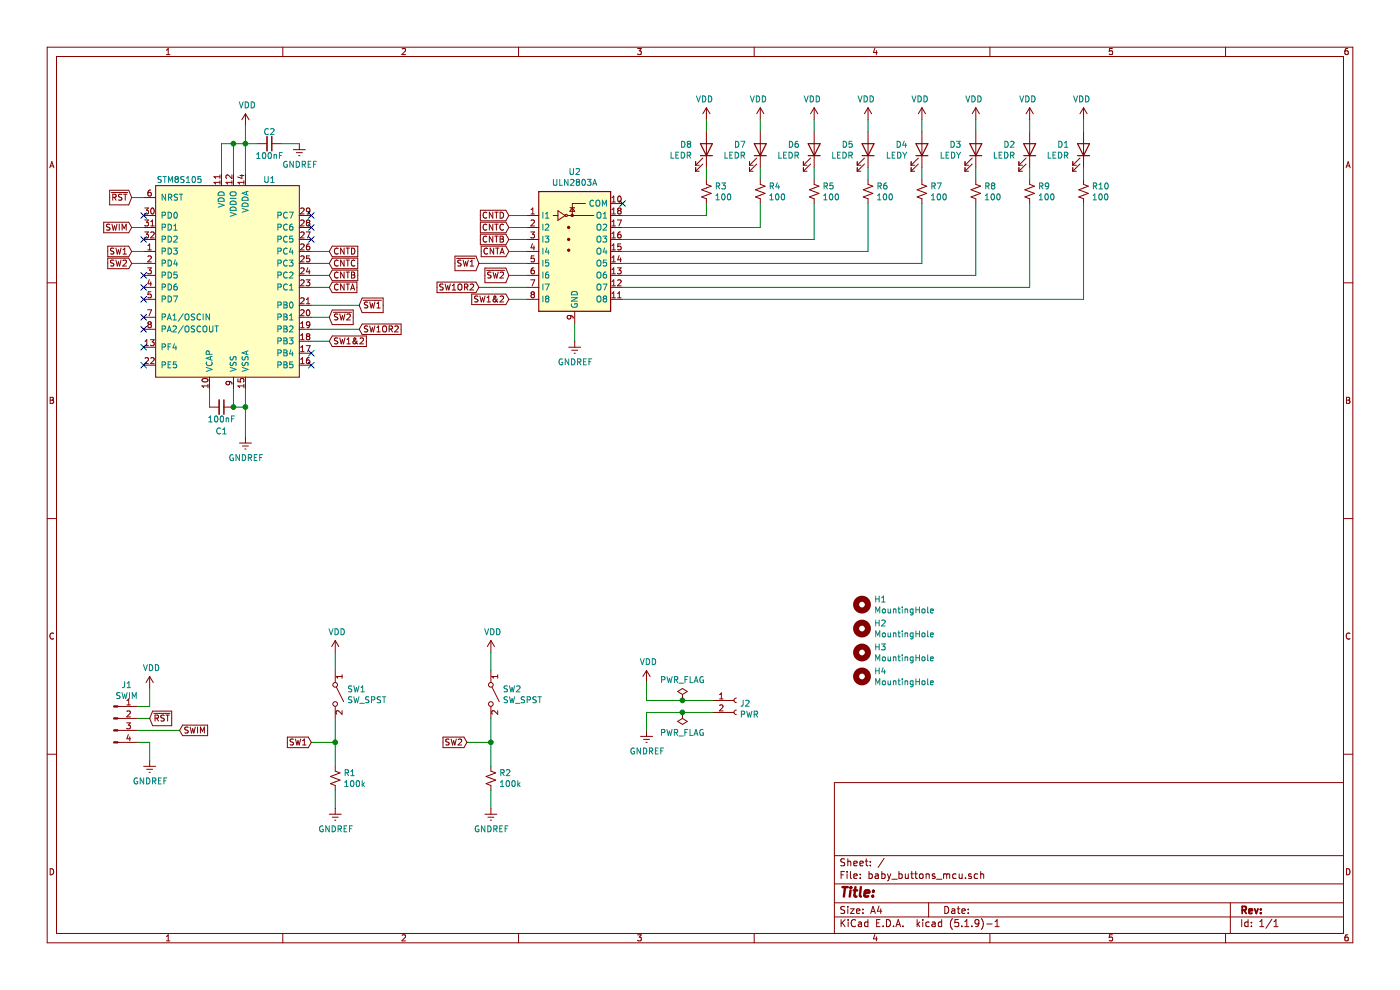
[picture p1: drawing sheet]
EESchema Schematic File Version 4
EELAYER 30 0
EELAYER END
$Descr A4 11693 8268
encoding utf-8
Sheet 1 1
Title ""
Date ""
Rev ""
Comp ""
Comment1 ""
Comment2 ""
Comment3 ""
Comment4 ""
$EndDescr
$Comp
L Custom:STM8S105 U1
U 1 1
P 1900 2250
F 0 "U1" H 2250 3000 50  0000 C CNN
F 1 "STM8S105" H 1500 3000 50  0000 C CNN
F 2 "Custom:SDIP32-400" H 1950 2100 50  0001 C CNN
F 3 "https://www.st.com/content/ccc/resource/technical/document/datasheet/e1/a6/12/61/ea/f1/4b/b3/CD00200092.pdf/files/CD00200092.pdf/jcr:content/translations/en.CD00200092.pdf" H 1950 2100 50  0001 C CNN
	1    1900 2250
	1    0    0    -1  
$EndComp
$Comp
L power:GNDREF #PWR06
U 1 1
P 2050 3650
F 0 "#PWR06" H 2050 3400 50  0001 C CNN
F 1 "GNDREF" H 2055 3477 50  0000 C CNN
F 2 "" H 2050 3650 50  0001 C CNN
F 3 "" H 2050 3650 50  0001 C CNN
	1    2050 3650
	1    0    0    -1  
$EndComp
$Comp
L Device:C_Small C1
U 1 1
P 1850 3400
F 0 "C1" V 2050 3400 50  0000 C CNN
F 1 "100nF" V 1950 3400 50  0000 C CNN
F 2 "Capacitor_THT:C_Disc_D4.7mm_W2.5mm_P5.00mm" H 1850 3400 50  0001 C CNN
F 3 "~" H 1850 3400 50  0001 C CNN
	1    1850 3400
	0    1    1    0   
$EndComp
Wire Wire Line
	1750 3250 1750 3400
Wire Wire Line
	1950 3400 1950 3250
Wire Wire Line
	2050 3250 2050 3400
Wire Wire Line
	1950 3400 2050 3400
Connection ~ 1950 3400
Connection ~ 2050 3400
Wire Wire Line
	2050 3400 2050 3650
$Comp
L power:VDD #PWR05
U 1 1
P 2050 1050
F 0 "#PWR05" H 2050 900 50  0001 C CNN
F 1 "VDD" H 2065 1223 50  0000 C CNN
F 2 "" H 2050 1050 50  0001 C CNN
F 3 "" H 2050 1050 50  0001 C CNN
	1    2050 1050
	1    0    0    -1  
$EndComp
Wire Wire Line
	2050 1050 2050 1200
Wire Wire Line
	1850 1450 1850 1200
Wire Wire Line
	1850 1200 1950 1200
Connection ~ 2050 1200
Wire Wire Line
	2050 1200 2050 1450
Wire Wire Line
	1950 1450 1950 1200
Connection ~ 1950 1200
Wire Wire Line
	1950 1200 2050 1200
$Comp
L Connector:Conn_01x04_Male J1
U 1 1
P 950 6000
F 0 "J1" H 1058 6281 50  0000 C CNN
F 1 "SWIM" H 1058 6190 50  0000 C CNN
F 2 "Connector_PinHeader_2.54mm:PinHeader_1x04_P2.54mm_Vertical" H 950 6000 50  0001 C CNN
F 3 "~" H 950 6000 50  0001 C CNN
	1    950  6000
	1    0    0    -1  
$EndComp
Text GLabel 1250 6000 2    50   Input ~ 0
~RST
Text GLabel 1500 6100 2    50   Input ~ 0
SWIM
Wire Wire Line
	1250 6000 1150 6000
Wire Wire Line
	1500 6100 1150 6100
$Comp
L power:VDD #PWR01
U 1 1
P 1250 5750
F 0 "#PWR01" H 1250 5600 50  0001 C CNN
F 1 "VDD" H 1265 5923 50  0000 C CNN
F 2 "" H 1250 5750 50  0001 C CNN
F 3 "" H 1250 5750 50  0001 C CNN
	1    1250 5750
	1    0    0    -1  
$EndComp
Wire Wire Line
	1150 5900 1250 5900
Wire Wire Line
	1250 5900 1250 5750
$Comp
L power:GNDREF #PWR02
U 1 1
P 1250 6350
F 0 "#PWR02" H 1250 6100 50  0001 C CNN
F 1 "GNDREF" H 1255 6177 50  0000 C CNN
F 2 "" H 1250 6350 50  0001 C CNN
F 3 "" H 1250 6350 50  0001 C CNN
	1    1250 6350
	1    0    0    -1  
$EndComp
Wire Wire Line
	1150 6200 1250 6200
Wire Wire Line
	1250 6200 1250 6350
Text GLabel 1100 1650 0    50   Input ~ 0
~RST
Text GLabel 1100 1900 0    50   Input ~ 0
SWIM
Wire Wire Line
	1100 1650 1200 1650
Wire Wire Line
	1100 1900 1200 1900
Text GLabel 1100 2100 0    50   Input ~ 0
SW1
Text GLabel 1100 2200 0    50   Input ~ 0
SW2
Wire Wire Line
	1100 2100 1200 2100
Wire Wire Line
	1200 2200 1100 2200
$Comp
L Transistor_Array:ULN2803A U2
U 1 1
P 4800 2000
F 0 "U2" H 4800 2567 50  0000 C CNN
F 1 "ULN2803A" H 4800 2476 50  0000 C CNN
F 2 "Package_DIP:DIP-18_W7.62mm_Socket" H 4850 1350 50  0001 L CNN
F 3 "http://www.ti.com/lit/ds/symlink/uln2803a.pdf" H 4900 1800 50  0001 C CNN
	1    4800 2000
	1    0    0    -1  
$EndComp
Text GLabel 4000 2400 0    50   Input ~ 0
SW1OR2
Text GLabel 4250 2300 0    50   Input ~ 0
~SW2
Text GLabel 4000 2200 0    50   Input ~ 0
~SW1
Text GLabel 4250 2100 0    50   Input ~ 0
CNTA
Text GLabel 4250 2000 0    50   Input ~ 0
CNTB
Text GLabel 4250 1900 0    50   Input ~ 0
CNTC
Text GLabel 4250 1800 0    50   Input ~ 0
CNTD
Text GLabel 4250 2500 0    50   Input ~ 0
SW1&2
Wire Wire Line
	4000 2400 4400 2400
Wire Wire Line
	4400 2500 4250 2500
Wire Wire Line
	4250 2300 4400 2300
Wire Wire Line
	4400 2200 4000 2200
Wire Wire Line
	4250 2100 4400 2100
Wire Wire Line
	4400 2000 4250 2000
Wire Wire Line
	4250 1900 4400 1900
Wire Wire Line
	4400 1800 4250 1800
$Comp
L power:GNDREF #PWR012
U 1 1
P 4800 2850
F 0 "#PWR012" H 4800 2600 50  0001 C CNN
F 1 "GNDREF" H 4805 2677 50  0000 C CNN
F 2 "" H 4800 2850 50  0001 C CNN
F 3 "" H 4800 2850 50  0001 C CNN
	1    4800 2850
	1    0    0    -1  
$EndComp
Wire Wire Line
	4800 2850 4800 2700
Text GLabel 3000 2750 2    50   Input ~ 0
SW1OR2
Text GLabel 2750 2650 2    50   Input ~ 0
~SW2
Text GLabel 3000 2550 2    50   Input ~ 0
~SW1
Text GLabel 2750 2400 2    50   Input ~ 0
CNTA
Text GLabel 2750 2300 2    50   Input ~ 0
CNTB
Text GLabel 2750 2200 2    50   Input ~ 0
CNTC
Text GLabel 2750 2100 2    50   Input ~ 0
CNTD
Text GLabel 2750 2850 2    50   Input ~ 0
SW1&2
Wire Wire Line
	3000 2750 2600 2750
Wire Wire Line
	2600 2850 2750 2850
Wire Wire Line
	2750 2650 2600 2650
Wire Wire Line
	2600 2550 3000 2550
Wire Wire Line
	2750 2400 2600 2400
Wire Wire Line
	2600 2300 2750 2300
Wire Wire Line
	2750 2200 2600 2200
Wire Wire Line
	2600 2100 2750 2100
NoConn ~ 2600 2000
NoConn ~ 2600 1900
NoConn ~ 2600 1800
NoConn ~ 2600 3050
NoConn ~ 2600 2950
NoConn ~ 1200 3050
NoConn ~ 1200 2900
NoConn ~ 1200 2750
NoConn ~ 1200 2650
NoConn ~ 1200 2500
NoConn ~ 1200 2400
NoConn ~ 1200 2300
NoConn ~ 1200 2000
NoConn ~ 1200 1800
$Comp
L Device:C_Small C2
U 1 1
P 2250 1200
F 0 "C2" V 2150 1200 50  0000 C CNN
F 1 "100nF" V 2350 1200 50  0000 C CNN
F 2 "Capacitor_THT:C_Disc_D4.7mm_W2.5mm_P5.00mm" H 2250 1200 50  0001 C CNN
F 3 "~" H 2250 1200 50  0001 C CNN
	1    2250 1200
	0    1    1    0   
$EndComp
$Comp
L power:GNDREF #PWR07
U 1 1
P 2500 1200
F 0 "#PWR07" H 2500 950 50  0001 C CNN
F 1 "GNDREF" H 2505 1027 50  0000 C CNN
F 2 "" H 2500 1200 50  0001 C CNN
F 3 "" H 2500 1200 50  0001 C CNN
	1    2500 1200
	1    0    0    -1  
$EndComp
Wire Wire Line
	2150 1200 2050 1200
Wire Wire Line
	2500 1200 2350 1200
$Comp
L Switch:SW_SPST SW1
U 1 1
P 2800 5800
F 0 "SW1" V 2754 5898 50  0000 L CNN
F 1 "SW_SPST" V 2845 5898 50  0000 L CNN
F 2 "Connector_PinHeader_2.54mm:PinHeader_1x02_P2.54mm_Vertical" H 2800 5800 50  0001 C CNN
F 3 "~" H 2800 5800 50  0001 C CNN
	1    2800 5800
	0    1    1    0   
$EndComp
$Comp
L Device:R_Small_US R1
U 1 1
P 2800 6500
F 0 "R1" H 2868 6546 50  0000 L CNN
F 1 "100k" H 2868 6455 50  0000 L CNN
F 2 "Resistor_THT:R_Axial_DIN0207_L6.3mm_D2.5mm_P10.16mm_Horizontal" H 2800 6500 50  0001 C CNN
F 3 "~" H 2800 6500 50  0001 C CNN
	1    2800 6500
	1    0    0    -1  
$EndComp
$Comp
L power:VDD #PWR03
U 1 1
P 2800 5450
F 0 "#PWR03" H 2800 5300 50  0001 C CNN
F 1 "VDD" H 2815 5623 50  0000 C CNN
F 2 "" H 2800 5450 50  0001 C CNN
F 3 "" H 2800 5450 50  0001 C CNN
	1    2800 5450
	1    0    0    -1  
$EndComp
$Comp
L power:GNDREF #PWR04
U 1 1
P 2800 6750
F 0 "#PWR04" H 2800 6500 50  0001 C CNN
F 1 "GNDREF" H 2805 6577 50  0000 C CNN
F 2 "" H 2800 6750 50  0001 C CNN
F 3 "" H 2800 6750 50  0001 C CNN
	1    2800 6750
	1    0    0    -1  
$EndComp
Wire Wire Line
	2800 5450 2800 5600
Wire Wire Line
	2800 6000 2800 6200
Wire Wire Line
	2800 6600 2800 6750
$Comp
L Switch:SW_SPST SW2
U 1 1
P 4100 5800
F 0 "SW2" V 4054 5898 50  0000 L CNN
F 1 "SW_SPST" V 4145 5898 50  0000 L CNN
F 2 "Connector_PinHeader_2.54mm:PinHeader_1x02_P2.54mm_Vertical" H 4100 5800 50  0001 C CNN
F 3 "~" H 4100 5800 50  0001 C CNN
	1    4100 5800
	0    1    1    0   
$EndComp
$Comp
L Device:R_Small_US R2
U 1 1
P 4100 6500
F 0 "R2" H 4168 6546 50  0000 L CNN
F 1 "100k" H 4168 6455 50  0000 L CNN
F 2 "Resistor_THT:R_Axial_DIN0207_L6.3mm_D2.5mm_P10.16mm_Horizontal" H 4100 6500 50  0001 C CNN
F 3 "~" H 4100 6500 50  0001 C CNN
	1    4100 6500
	1    0    0    -1  
$EndComp
$Comp
L power:VDD #PWR08
U 1 1
P 4100 5450
F 0 "#PWR08" H 4100 5300 50  0001 C CNN
F 1 "VDD" H 4115 5623 50  0000 C CNN
F 2 "" H 4100 5450 50  0001 C CNN
F 3 "" H 4100 5450 50  0001 C CNN
	1    4100 5450
	1    0    0    -1  
$EndComp
$Comp
L power:GNDREF #PWR09
U 1 1
P 4100 6750
F 0 "#PWR09" H 4100 6500 50  0001 C CNN
F 1 "GNDREF" H 4105 6577 50  0000 C CNN
F 2 "" H 4100 6750 50  0001 C CNN
F 3 "" H 4100 6750 50  0001 C CNN
	1    4100 6750
	1    0    0    -1  
$EndComp
Wire Wire Line
	4100 5450 4100 5600
Wire Wire Line
	4100 6000 4100 6200
Wire Wire Line
	4100 6600 4100 6750
Text GLabel 2600 6200 0    50   Input ~ 0
SW1
Text GLabel 3900 6200 0    50   Input ~ 0
SW2
Wire Wire Line
	2600 6200 2800 6200
Connection ~ 2800 6200
Wire Wire Line
	2800 6200 2800 6400
Wire Wire Line
	3900 6200 4100 6200
Connection ~ 4100 6200
Wire Wire Line
	4100 6200 4100 6400
$Comp
L power:VDD #PWR010
U 1 1
P 5400 5700
F 0 "#PWR010" H 5400 5550 50  0001 C CNN
F 1 "VDD" H 5415 5873 50  0000 C CNN
F 2 "" H 5400 5700 50  0001 C CNN
F 3 "" H 5400 5700 50  0001 C CNN
	1    5400 5700
	1    0    0    -1  
$EndComp
$Comp
L power:GNDREF #PWR011
U 1 1
P 5400 6100
F 0 "#PWR011" H 5400 5850 50  0001 C CNN
F 1 "GNDREF" H 5405 5927 50  0000 C CNN
F 2 "" H 5400 6100 50  0001 C CNN
F 3 "" H 5400 6100 50  0001 C CNN
	1    5400 6100
	1    0    0    -1  
$EndComp
$Comp
L Connector:Conn_01x02_Female J2
U 1 1
P 6150 5850
F 0 "J2" H 6178 5826 50  0000 L CNN
F 1 "PWR" H 6178 5735 50  0000 L CNN
F 2 "Connector_PinHeader_2.54mm:PinHeader_1x02_P2.54mm_Vertical" H 6150 5850 50  0001 C CNN
F 3 "~" H 6150 5850 50  0001 C CNN
	1    6150 5850
	1    0    0    -1  
$EndComp
Wire Wire Line
	5950 5850 5700 5850
Wire Wire Line
	5400 5850 5400 5700
Wire Wire Line
	5400 6100 5400 5950
Wire Wire Line
	5400 5950 5700 5950
$Comp
L power:PWR_FLAG #FLG01
U 1 1
P 5700 5850
F 0 "#FLG01" H 5700 5925 50  0001 C CNN
F 1 "PWR_FLAG" H 5700 6023 50  0000 C CNN
F 2 "" H 5700 5850 50  0001 C CNN
F 3 "~" H 5700 5850 50  0001 C CNN
	1    5700 5850
	1    0    0    -1  
$EndComp
Connection ~ 5700 5850
Wire Wire Line
	5700 5850 5400 5850
$Comp
L power:PWR_FLAG #FLG02
U 1 1
P 5700 5950
F 0 "#FLG02" H 5700 6025 50  0001 C CNN
F 1 "PWR_FLAG" H 5700 6123 50  0000 C CNN
F 2 "" H 5700 5950 50  0001 C CNN
F 3 "~" H 5700 5950 50  0001 C CNN
	1    5700 5950
	-1   0    0    1   
$EndComp
Connection ~ 5700 5950
Wire Wire Line
	5700 5950 5950 5950
$Comp
L Mechanical:MountingHole H1
U 1 1
P 7200 5050
F 0 "H1" H 7300 5096 50  0000 L CNN
F 1 "MountingHole" H 7300 5005 50  0000 L CNN
F 2 "MountingHole:MountingHole_2.7mm_M2.5" H 7200 5050 50  0001 C CNN
F 3 "~" H 7200 5050 50  0001 C CNN
	1    7200 5050
	1    0    0    -1  
$EndComp
$Comp
L Mechanical:MountingHole H2
U 1 1
P 7200 5250
F 0 "H2" H 7300 5296 50  0000 L CNN
F 1 "MountingHole" H 7300 5205 50  0000 L CNN
F 2 "MountingHole:MountingHole_2.7mm_M2.5" H 7200 5250 50  0001 C CNN
F 3 "~" H 7200 5250 50  0001 C CNN
	1    7200 5250
	1    0    0    -1  
$EndComp
$Comp
L Mechanical:MountingHole H3
U 1 1
P 7200 5450
F 0 "H3" H 7300 5496 50  0000 L CNN
F 1 "MountingHole" H 7300 5405 50  0000 L CNN
F 2 "MountingHole:MountingHole_2.7mm_M2.5" H 7200 5450 50  0001 C CNN
F 3 "~" H 7200 5450 50  0001 C CNN
	1    7200 5450
	1    0    0    -1  
$EndComp
$Comp
L Mechanical:MountingHole H4
U 1 1
P 7200 5650
F 0 "H4" H 7300 5696 50  0000 L CNN
F 1 "MountingHole" H 7300 5605 50  0000 L CNN
F 2 "MountingHole:MountingHole_2.7mm_M2.5" H 7200 5650 50  0001 C CNN
F 3 "~" H 7200 5650 50  0001 C CNN
	1    7200 5650
	1    0    0    -1  
$EndComp
$Comp
L power:VDD #PWR013
U 1 1
P 9050 1000
F 0 "#PWR013" H 9050 850 50  0001 C CNN
F 1 "VDD" H 9065 1173 50  0000 C CNN
F 2 "" H 9050 1000 50  0001 C CNN
F 3 "" H 9050 1000 50  0001 C CNN
	1    9050 1000
	-1   0    0    -1  
$EndComp
$Comp
L Device:R_Small_US R3
U 1 1
P 5900 1600
F 0 "R3" H 5968 1646 50  0000 L CNN
F 1 "100" H 5968 1555 50  0000 L CNN
F 2 "Resistor_THT:R_Axial_DIN0207_L6.3mm_D2.5mm_P10.16mm_Horizontal" H 5900 1600 50  0001 C CNN
F 3 "~" H 5900 1600 50  0001 C CNN
	1    5900 1600
	1    0    0    -1  
$EndComp
$Comp
L Device:LED D1
U 1 1
P 9050 1250
F 0 "D1" V 9089 1132 50  0000 R CNN
F 1 "LEDR" V 8998 1132 50  0000 R CNN
F 2 "LED_THT:LED_D10.0mm" H 9050 1250 50  0001 C CNN
F 3 "~" H 9050 1250 50  0001 C CNN
	1    9050 1250
	0    1    -1   0   
$EndComp
Wire Wire Line
	9050 1000 9050 1100
Wire Wire Line
	9050 1400 9050 1500
$Comp
L power:VDD #PWR014
U 1 1
P 8600 1000
F 0 "#PWR014" H 8600 850 50  0001 C CNN
F 1 "VDD" H 8615 1173 50  0000 C CNN
F 2 "" H 8600 1000 50  0001 C CNN
F 3 "" H 8600 1000 50  0001 C CNN
	1    8600 1000
	-1   0    0    -1  
$EndComp
$Comp
L Device:R_Small_US R4
U 1 1
P 6350 1600
F 0 "R4" H 6418 1646 50  0000 L CNN
F 1 "100" H 6418 1555 50  0000 L CNN
F 2 "Resistor_THT:R_Axial_DIN0207_L6.3mm_D2.5mm_P10.16mm_Horizontal" H 6350 1600 50  0001 C CNN
F 3 "~" H 6350 1600 50  0001 C CNN
	1    6350 1600
	1    0    0    -1  
$EndComp
Wire Wire Line
	8600 1000 8600 1100
Wire Wire Line
	8600 1400 8600 1500
$Comp
L power:VDD #PWR015
U 1 1
P 8150 1000
F 0 "#PWR015" H 8150 850 50  0001 C CNN
F 1 "VDD" H 8165 1173 50  0000 C CNN
F 2 "" H 8150 1000 50  0001 C CNN
F 3 "" H 8150 1000 50  0001 C CNN
	1    8150 1000
	-1   0    0    -1  
$EndComp
$Comp
L Device:R_Small_US R5
U 1 1
P 6800 1600
F 0 "R5" H 6868 1646 50  0000 L CNN
F 1 "100" H 6868 1555 50  0000 L CNN
F 2 "Resistor_THT:R_Axial_DIN0207_L6.3mm_D2.5mm_P10.16mm_Horizontal" H 6800 1600 50  0001 C CNN
F 3 "~" H 6800 1600 50  0001 C CNN
	1    6800 1600
	1    0    0    -1  
$EndComp
Wire Wire Line
	8150 1000 8150 1100
Wire Wire Line
	8150 1400 8150 1500
$Comp
L power:VDD #PWR016
U 1 1
P 7700 1000
F 0 "#PWR016" H 7700 850 50  0001 C CNN
F 1 "VDD" H 7715 1173 50  0000 C CNN
F 2 "" H 7700 1000 50  0001 C CNN
F 3 "" H 7700 1000 50  0001 C CNN
	1    7700 1000
	-1   0    0    -1  
$EndComp
$Comp
L Device:R_Small_US R6
U 1 1
P 7250 1600
F 0 "R6" H 7318 1646 50  0000 L CNN
F 1 "100" H 7318 1555 50  0000 L CNN
F 2 "Resistor_THT:R_Axial_DIN0207_L6.3mm_D2.5mm_P10.16mm_Horizontal" H 7250 1600 50  0001 C CNN
F 3 "~" H 7250 1600 50  0001 C CNN
	1    7250 1600
	1    0    0    -1  
$EndComp
Wire Wire Line
	7700 1000 7700 1100
Wire Wire Line
	7700 1400 7700 1500
$Comp
L power:VDD #PWR017
U 1 1
P 7250 1000
F 0 "#PWR017" H 7250 850 50  0001 C CNN
F 1 "VDD" H 7265 1173 50  0000 C CNN
F 2 "" H 7250 1000 50  0001 C CNN
F 3 "" H 7250 1000 50  0001 C CNN
	1    7250 1000
	-1   0    0    -1  
$EndComp
$Comp
L Device:R_Small_US R7
U 1 1
P 7700 1600
F 0 "R7" H 7768 1646 50  0000 L CNN
F 1 "100" H 7768 1555 50  0000 L CNN
F 2 "Resistor_THT:R_Axial_DIN0207_L6.3mm_D2.5mm_P10.16mm_Horizontal" H 7700 1600 50  0001 C CNN
F 3 "~" H 7700 1600 50  0001 C CNN
	1    7700 1600
	1    0    0    -1  
$EndComp
Wire Wire Line
	7250 1000 7250 1100
Wire Wire Line
	7250 1400 7250 1500
$Comp
L power:VDD #PWR018
U 1 1
P 6800 1000
F 0 "#PWR018" H 6800 850 50  0001 C CNN
F 1 "VDD" H 6815 1173 50  0000 C CNN
F 2 "" H 6800 1000 50  0001 C CNN
F 3 "" H 6800 1000 50  0001 C CNN
	1    6800 1000
	-1   0    0    -1  
$EndComp
$Comp
L Device:R_Small_US R8
U 1 1
P 8150 1600
F 0 "R8" H 8218 1646 50  0000 L CNN
F 1 "100" H 8218 1555 50  0000 L CNN
F 2 "Resistor_THT:R_Axial_DIN0207_L6.3mm_D2.5mm_P10.16mm_Horizontal" H 8150 1600 50  0001 C CNN
F 3 "~" H 8150 1600 50  0001 C CNN
	1    8150 1600
	1    0    0    -1  
$EndComp
Wire Wire Line
	6800 1000 6800 1100
Wire Wire Line
	6800 1400 6800 1500
$Comp
L power:VDD #PWR019
U 1 1
P 6350 1000
F 0 "#PWR019" H 6350 850 50  0001 C CNN
F 1 "VDD" H 6365 1173 50  0000 C CNN
F 2 "" H 6350 1000 50  0001 C CNN
F 3 "" H 6350 1000 50  0001 C CNN
	1    6350 1000
	-1   0    0    -1  
$EndComp
$Comp
L Device:R_Small_US R9
U 1 1
P 8600 1600
F 0 "R9" H 8668 1646 50  0000 L CNN
F 1 "100" H 8668 1555 50  0000 L CNN
F 2 "Resistor_THT:R_Axial_DIN0207_L6.3mm_D2.5mm_P10.16mm_Horizontal" H 8600 1600 50  0001 C CNN
F 3 "~" H 8600 1600 50  0001 C CNN
	1    8600 1600
	1    0    0    -1  
$EndComp
Wire Wire Line
	6350 1000 6350 1100
Wire Wire Line
	6350 1400 6350 1500
$Comp
L power:VDD #PWR020
U 1 1
P 5900 1000
F 0 "#PWR020" H 5900 850 50  0001 C CNN
F 1 "VDD" H 5915 1173 50  0000 C CNN
F 2 "" H 5900 1000 50  0001 C CNN
F 3 "" H 5900 1000 50  0001 C CNN
	1    5900 1000
	-1   0    0    -1  
$EndComp
$Comp
L Device:R_Small_US R10
U 1 1
P 9050 1600
F 0 "R10" H 9118 1646 50  0000 L CNN
F 1 "100" H 9118 1555 50  0000 L CNN
F 2 "Resistor_THT:R_Axial_DIN0207_L6.3mm_D2.5mm_P10.16mm_Horizontal" H 9050 1600 50  0001 C CNN
F 3 "~" H 9050 1600 50  0001 C CNN
	1    9050 1600
	1    0    0    -1  
$EndComp
Wire Wire Line
	5900 1000 5900 1100
Wire Wire Line
	5900 1400 5900 1500
Wire Wire Line
	5200 1800 5900 1800
Wire Wire Line
	5900 1800 5900 1700
Wire Wire Line
	5200 1900 6350 1900
Wire Wire Line
	6350 1900 6350 1700
Wire Wire Line
	5200 2000 6800 2000
Wire Wire Line
	6800 2000 6800 1700
Wire Wire Line
	5200 2100 7250 2100
Wire Wire Line
	7250 2100 7250 1700
Wire Wire Line
	5200 2200 7700 2200
Wire Wire Line
	7700 2200 7700 1700
Wire Wire Line
	5200 2300 8150 2300
Wire Wire Line
	8150 2300 8150 1700
Wire Wire Line
	5200 2400 8600 2400
Wire Wire Line
	8600 2400 8600 1700
Wire Wire Line
	5200 2500 9050 2500
Wire Wire Line
	9050 2500 9050 1700
NoConn ~ 5200 1700
$Comp
L Device:LED D2
U 1 1
P 8600 1250
F 0 "D2" V 8639 1132 50  0000 R CNN
F 1 "LEDR" V 8548 1132 50  0000 R CNN
F 2 "LED_THT:LED_D10.0mm" H 8600 1250 50  0001 C CNN
F 3 "~" H 8600 1250 50  0001 C CNN
	1    8600 1250
	0    1    -1   0   
$EndComp
$Comp
L Device:LED D3
U 1 1
P 8150 1250
F 0 "D3" V 8189 1132 50  0000 R CNN
F 1 "LEDY" V 8098 1132 50  0000 R CNN
F 2 "LED_THT:LED_D10.0mm" H 8150 1250 50  0001 C CNN
F 3 "~" H 8150 1250 50  0001 C CNN
	1    8150 1250
	0    1    -1   0   
$EndComp
$Comp
L Device:LED D4
U 1 1
P 7700 1250
F 0 "D4" V 7739 1132 50  0000 R CNN
F 1 "LEDY" V 7648 1132 50  0000 R CNN
F 2 "LED_THT:LED_D10.0mm" H 7700 1250 50  0001 C CNN
F 3 "~" H 7700 1250 50  0001 C CNN
	1    7700 1250
	0    1    -1   0   
$EndComp
$Comp
L Device:LED D5
U 1 1
P 7250 1250
F 0 "D5" V 7289 1132 50  0000 R CNN
F 1 "LEDR" V 7198 1132 50  0000 R CNN
F 2 "LED_THT:LED_D10.0mm" H 7250 1250 50  0001 C CNN
F 3 "~" H 7250 1250 50  0001 C CNN
	1    7250 1250
	0    1    -1   0   
$EndComp
$Comp
L Device:LED D6
U 1 1
P 6800 1250
F 0 "D6" V 6839 1132 50  0000 R CNN
F 1 "LEDR" V 6748 1132 50  0000 R CNN
F 2 "LED_THT:LED_D10.0mm" H 6800 1250 50  0001 C CNN
F 3 "~" H 6800 1250 50  0001 C CNN
	1    6800 1250
	0    1    -1   0   
$EndComp
$Comp
L Device:LED D7
U 1 1
P 6350 1250
F 0 "D7" V 6389 1132 50  0000 R CNN
F 1 "LEDR" V 6298 1132 50  0000 R CNN
F 2 "LED_THT:LED_D10.0mm" H 6350 1250 50  0001 C CNN
F 3 "~" H 6350 1250 50  0001 C CNN
	1    6350 1250
	0    1    -1   0   
$EndComp
$Comp
L Device:LED D8
U 1 1
P 5900 1250
F 0 "D8" V 5939 1132 50  0000 R CNN
F 1 "LEDR" V 5848 1132 50  0000 R CNN
F 2 "LED_THT:LED_D10.0mm" H 5900 1250 50  0001 C CNN
F 3 "~" H 5900 1250 50  0001 C CNN
	1    5900 1250
	0    1    -1   0   
$EndComp
$EndSCHEMATC
